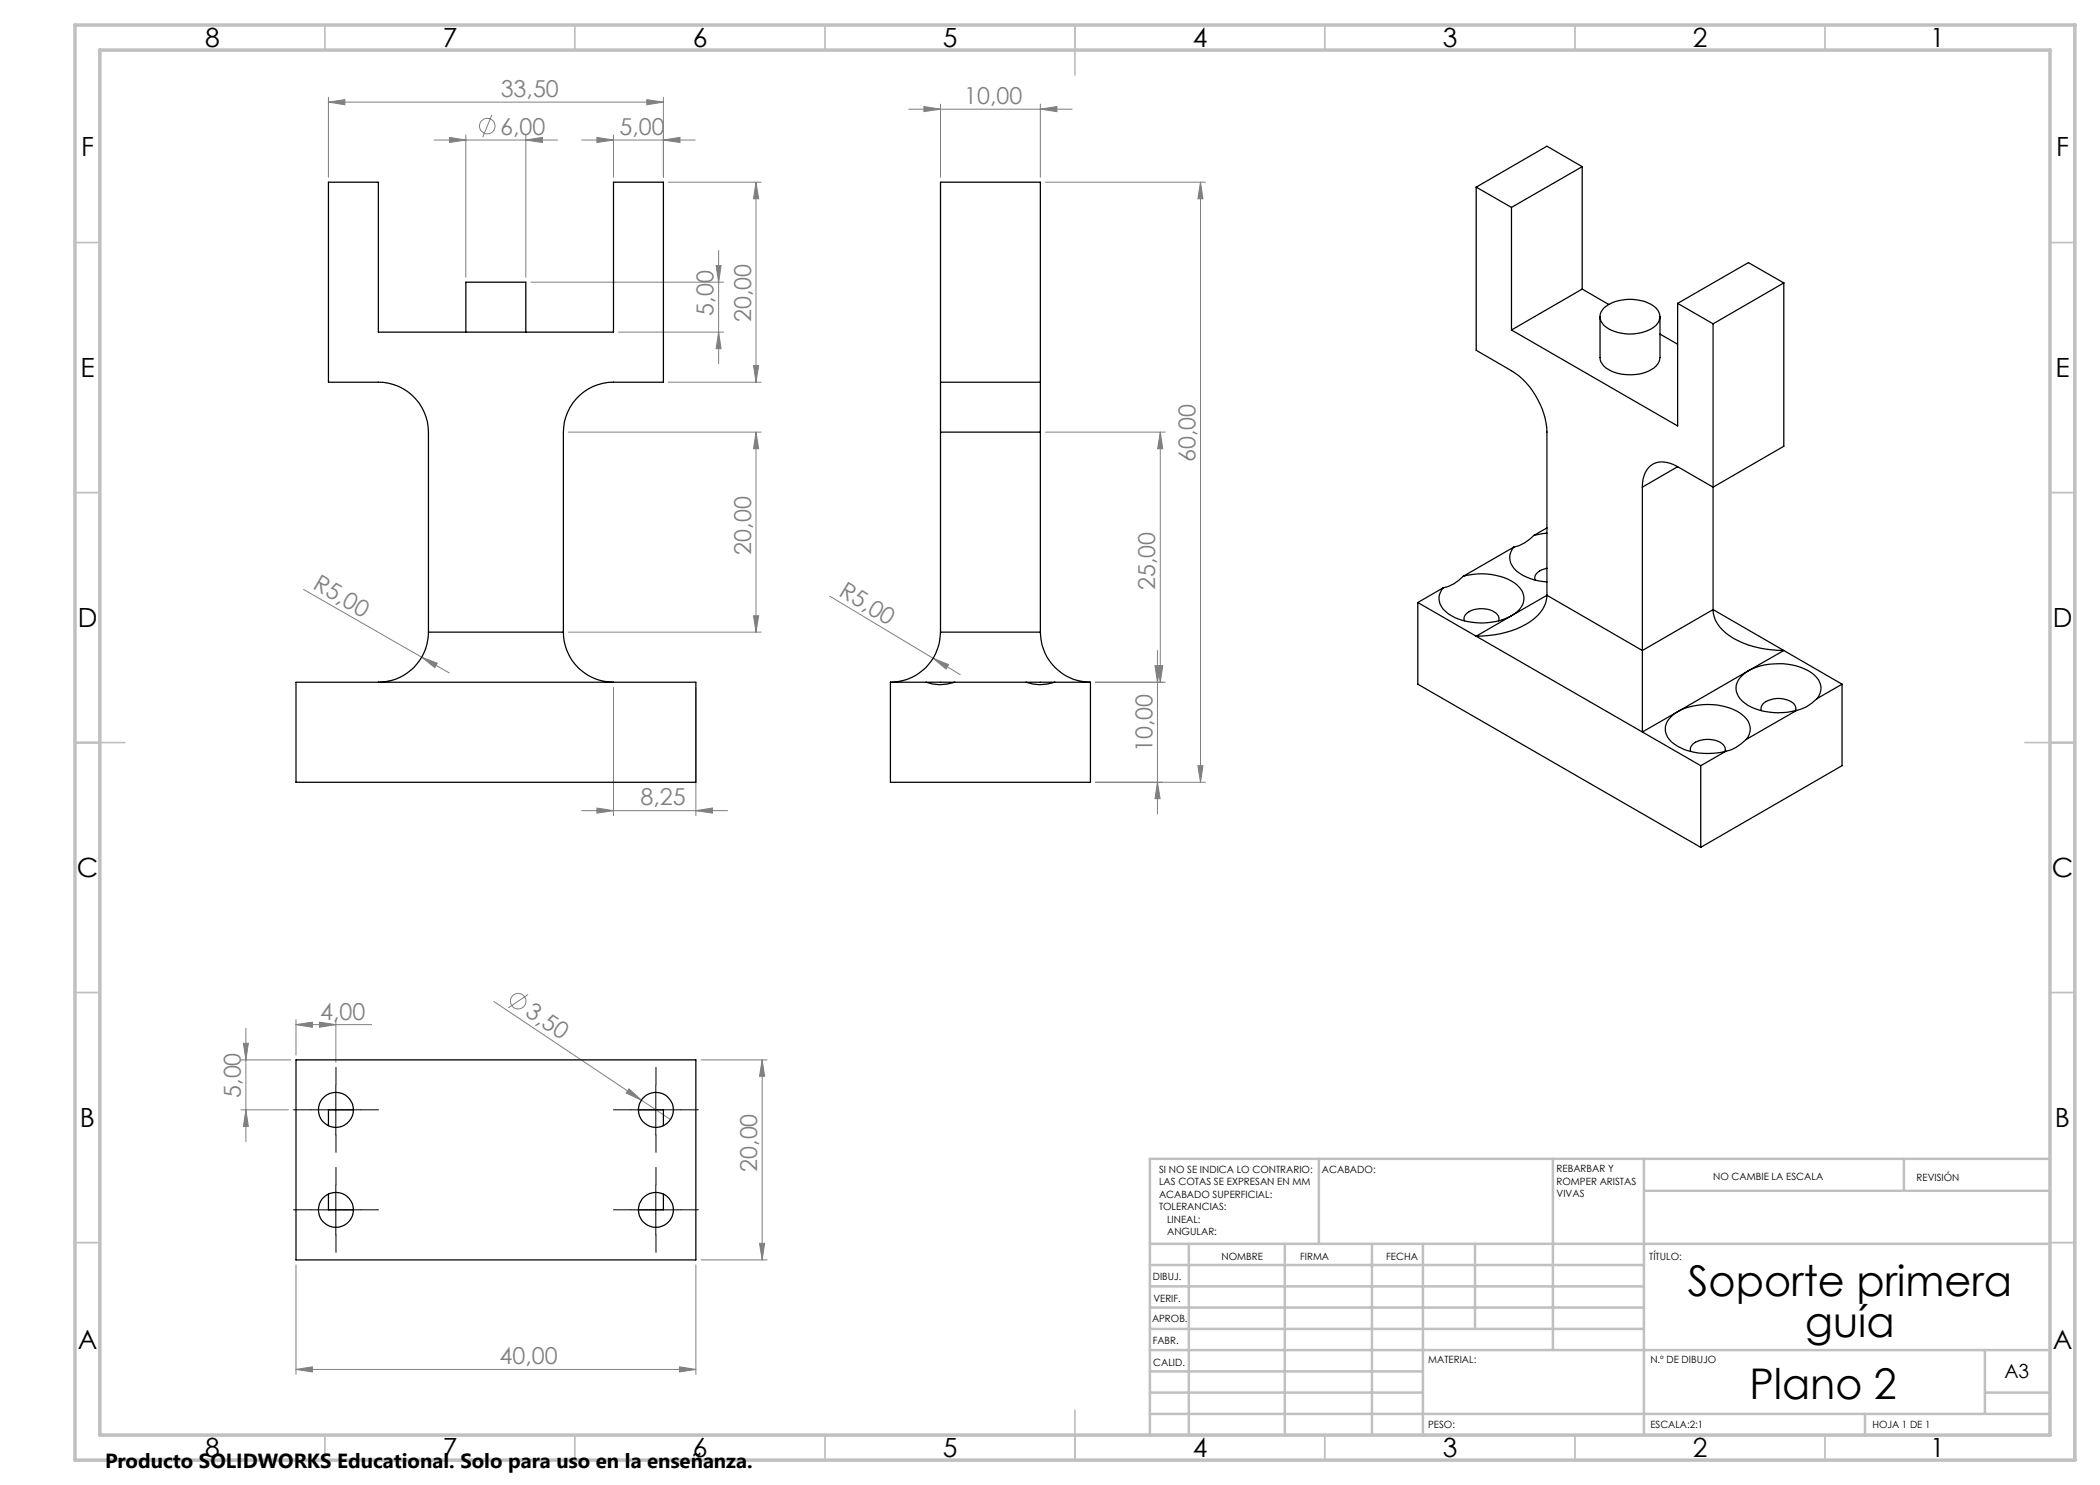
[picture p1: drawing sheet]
<svg xmlns="http://www.w3.org/2000/svg" width="420mm" height="297mm" viewBox="0 0 420 297" stroke-linecap="round" stroke-linejoin="round" font-family="sans-serif">
<g fill="none" stroke="#808080" stroke-width=".2">
<path d="M65.7 19.4v16.1M129.4 19.9l3.3 .5-3.3 .6zM132.7 19.4v16.1M65.7 20.4l3.3-.5v1.1zM65.7 20.4h67M86.8 28h24.7M89.9 27.5l3.3 .5-3.3 .5zM93.2 27v28.5M98.4 23l-1.8 4.4M105.2 28l3.3-.5v1zM105.2 27v28.5M116.3 28h22.7"/>
<path d="M119.4 27.5l3.3 .5-3.3 .5zM122.7 27v8.5M132.7 28l3.3-.5v1zM133.7 36.4h18.5M151.2 36.4v40M151.2 36.4l.5 3.4h-1zM181.8 21.8h32.6M184.8 21.3l3.3 .5-3.3 .5zM188.1 20.8v14.7M208.1 21.8l3.3-.5v1zM208.1 20.8v14.7M209.1 36.4h32"/>
<path d="M240.1 36.4l.5 3.4h-1zM240.1 36.4v120.1M106.2 56.4h38.5M143.2 53.1h1l-.5 3.3zM143.7 50.1v22.7M123.7 66.4h21M133.7 76.4h18.5M143.7 66.4l.5 3.3h-1zM150.7 73.1h1l-.5 3.3zM113.7 86.4h38.5M151.2 86.4v40M151.2 86.4l.5 3.3h-1z"/>
<path d="M209.1 86.4h23.9M232.1 86.4v50.1M232.1 86.4l.5 3.3h-1.1zM60.7 117.9l29.2 16.7M165.9 119.2l20.7 12.5M84.3 131.4l3.2 1.2-.5 .9zM113.7 126.4h38.5M122.7 137.4v25.7M139.2 137.4v25.7M150.7 123.2h1l-.5 3.2zM186.6 131.7l3.1 1.2-.5 .9zM186.6 131.7l5.5 3.2"/>
<path d="M219.1 136.5h13.9M231 133.1h1l-.5 3.4zM231.5 130.1v32.7M231.5 133.1h1.1l-.5 3.4zM219.1 156.5h22M231.5 156.5l.5 3.2h-1zM239.6 153.1h1l-.5 3.4zM116.3 162.1h29.2M119.4 161.6l3.3 .5-3.3 .5zM139.2 162.1l3.3-.5v1zM105.6 198.9l-3.9 2.7M48.2 212h10"/>
<path d="M48.7 208.7h1l-.5 3.3zM49.2 205.6v22.7M59.2 204.9l3.3-.5v1.1zM59.2 203.9v7.1M59.2 204.9h15.1M63.9 204.4l3.3 .5-3.3 .6zM67.2 203.9v8.6M98.8 200.3l35.3 23.6M125.8 217.8l2.5 2.2-3.1-1.4zM140.2 212h13.2M152.4 212l.5 3.3h-1zM152.4 212v40"/>
<path d="M48.2 222h9.5M49.2 222l.5 3.3h-1zM59.2 253v21.9M139.2 253v21.9M140.2 252h13.2M151.9 248.7h1l-.5 3.3zM59.2 273.9l3.3-.5v1zM59.2 273.9h80M135.9 273.4l3.3 .5-3.3 .5z"/>
<circle cx="97.5" cy="25.2" r="1.55"/>
<circle cx="103.6" cy="200.2" r="1.55"/>
</g>
<g fill="none" stroke="#000" stroke-width=".2" stroke-dasharray="15.2 1.3 1.3 1.3">
<path d="M67.2 217v-3.5M131.2 217v-3.5M62.2 222h-3.5M67.2 227v3.5M67.2 237v-3.5M72.2 222h3.5M126.2 222h-3.5M131.2 237v-3.5M131.2 227v3.5M136.2 222h3.5M62.2 242h-3.5M67.2 247v3.5"/>
<path d="M72.2 242h3.5M126.2 242h-3.5M131.2 247v3.5M136.2 242h3.5"/>
</g>
<path d="M67.2 217v10M131.2 217v10M62.2 222h10M67.2 237v10M126.2 222h10M131.2 237v10M62.2 242h10M126.2 242h10" fill="none" stroke="#000" stroke-width=".2"/>
<g fill="none" stroke="#c0c0c0" stroke-width=".35">
<path d="M65 5v5M115 5v5M165 5v5M215 5v10M265 5v5M315 5v5M365 5v5M15 48.5h5M410 48.5h5M15 98.5h5M410 98.5h5M15 148.5h10"/>
<path d="M405 148.5h10M15 198.5h5M410 198.5h5M15 248.5h5M410 248.5h5M65 287v5M115 287v5M165 287v5M215 282v10M265 287v5M315 287v5M365 287v5"/>
</g>
<g fill="none" stroke="#c0c0c0" stroke-width=".5">
<path d="M263.8 231.8v17M310.6 231.8v38.2M328.8 231.8v55.2M328.8 238.2h81.2M380.8 231.8v6.4M410 231.8h-180v55.2M230 248.8h180M230 257.3h98.8M230 253h98.8M237.8 248.8v38.2M257 248.8v38.2M274.4 248.8v38.2"/>
<path d="M284.6 248.8v38.2M295 248.8v17M230 265.8h98.8M230 261.5h98.8M230 278.5h54.6M230 274.3h54.6M230 270h180M397 278.5h13M397 270v12.8M230 282.8h180M373 282.8v4.2"/>
</g>
<path d="M15 5h400v287h-400zM20 10h390v277h-390z" fill="none" stroke="#c0c0c0" stroke-width=".7"/>
<g fill="#808080">
<path d="M125.8 217.8l2.5 2.2-3.1-1.4z"/>
<path d="M186.6 131.7l3.1 1.2-.5 .9z"/>
<path d="M84.3 131.4l3.2 1.2-.5 .9z"/>
<path d="M129.4 19.9l3.3 .5-3.3 .6zM65.7 20.4l3.3-.5v1.1zM63.9 204.4l3.3 .5-3.3 .6zM59.2 204.9l3.3-.5v1.1z"/>
<path d="M119.4 161.6l3.3 .5-3.3 .5zM139.2 162.1l3.3-.5v1zM119.4 27.5l3.3 .5-3.3 .5zM132.7 28l3.3-.5v1zM89.9 27.5l3.3 .5-3.3 .5zM105.2 28l3.3-.5v1zM184.8 21.3l3.3 .5-3.3 .5zM208.1 21.8l3.3-.5v1zM59.2 273.9l3.3-.5v1zM135.9 273.4l3.3 .5-3.3 .5z"/>
<path d="M143.7 66.4l.5 3.3h-1zM143.2 53.1h1l-.5 3.3zM231.5 156.5l.5 3.2h-1zM231 133.1h1l-.5 3.4zM49.2 222l.5 3.3h-1zM48.7 208.7h1l-.5 3.3zM151.9 248.7h1l-.5 3.3zM152.4 212l.5 3.3h-1z"/>
<path d="M151.2 36.4l.5 3.4h-1zM150.7 73.1h1l-.5 3.3zM151.2 86.4l.5 3.3h-1zM150.7 123.2h1l-.5 3.2zM240.1 36.4l.5 3.4h-1zM239.6 153.1h1l-.5 3.4zM232.1 86.4l.5 3.3h-1.1zM231.5 133.1h1.1l-.5 3.4z"/>
</g>
<g fill="none" stroke="#000" stroke-width=".25">
<path d="M295.2 37.4v32.7l7.1 4.1a15.8 15.8 0 0 1 7.1 12.2v32.7M295.2 37.4l7.1 4.1M316.4 33.3l-14.1 8.2M316.4 33.3l-7-4.1-14.2 8.2M316.4 33.3v24.5M302.3 41.5v24.5M316.4 57.8l-14.1 8.2M316.4 57.8l5.3 3.1M356.8 56.6l-14.2 8.2M356.8 56.6v32.6l-14.2 8.2-7.1-4.1M356.8 56.6l-7.1-4.1-14.2 8.2M93.2 66.4v-10h12v10"/>
<path d="M188.1 76.4v10M188.1 76.4h20M188.1 76.4v-40h20v40M208.1 76.4v10M320 63.3v8.2a3.3 3.3 0 0 0 2.3 2.8 9.4 9.4 0 0 0 8.5-.7 2.97 2.97 0 0 0 1.2-2.1v-8.2M320.8 61.6a8.7 8.7 0 0 1 10.4 0 2.52 2.52 0 0 1-1 4.2 8.9 8.9 0 0 1-9.4-.7 2.35 2.35 0 0 1 0-3.5zM332 66.8l3.5 2.1M335.5 60.7v24.5l-33.2-19.2M335.5 60.7l7.1 4.1M342.6 64.8v57.1M188.1 86.4v40M188.1 86.4h20"/>
<path d="M208.1 86.4v40M328.5 97.4v32.7M335.5 93.3a4.6 4.6 0 0 0-5.7 .1 5.7 5.7 0 0 0-1.3 4M335.5 93.3l-7 4.1M288.6 117.6a3.4 3.4 0 0 0 1.1 5.2 13 13 0 0 0 12.6 .4M288.6 117.6l-5 2.9M292.7 115.2a7.6 7.6 0 0 1-4.1 2.4M292.7 115.2a12.9 12.9 0 0 1 10.3 1.4 3.4 3.4 0 0 1 1.3 4.7 5.1 5.1 0 0 1-2 1.9M302.8 109.4a3.4 3.4 0 0 0 1 5.2l1.4 .8 1.6 .6 2.6 .4M302.8 109.4l-10.1 5.8M306.8 107.1a8 8 0 0 1-4 2.3M309.4 119.1a6.6 6.6 0 0 1-3.3 5.2 19.8 19.8 0 0 1-10.9 2.9l7.1-4"/>
<path d="M309.4 106.6l-2.6 .5M309.4 113.7a2.44 2.44 0 0 0-2.4 2.1v.2M309.4 119.1l19.1 11M309.4 105.6l-2.6 1.5M309.4 119.1l-7.1 4.1M59.2 136.5h80v20h-80zM85.7 126.4a10 10 0 0 1-10 10.1M85.7 126.4v-40a10 10 0 0 0-10-10h-10v-40h10v30h47v-30h10v40h-10a10 10 0 0 0-10 10v40M85.7 126.4h27M112.7 126.4a10 10 0 0 0 10 10.1M178.1 136.5h7.1M178.1 136.5v20h40v-20"/>
<path d="M185.2 136.5a8.6 8.6 0 0 0 5.8 0M185.2 136.5h5.8M188.1 126.4a10 10 0 0 1-10 10.1M188.1 126.4h20M191 136.5h14.2M205.2 136.5a8.6 8.6 0 0 0 5.8 0M205.2 136.5h5.8M208.1 126.4a10.1 10.1 0 0 0 10 10.1M211 136.5h7.1M283.6 120.5v16.3l56.5 32.7M283.6 120.5l44.9 25.9M292.9 124.2a1.49 1.49 0 0 1 .9-1.9 5 5 0 0 1 5.7 .6 1.22 1.22 0 0 1 .2 1.3"/>
<path d="M328.5 130.1v16.3M342.6 121.9a7 7 0 0 0 4.1 5.8 20.4 20.4 0 0 0 10.1 2.4l-7.1 4.1M342.6 121.9l-14.1 8.2M342.6 121.9l25.8 14.9M349.7 134.2a4 4 0 0 0-2.5 4 5.5 5.5 0 0 0 3.9 3.6 14 14 0 0 0 8.2 .3M349.7 134.2a12.7 12.7 0 0 1 13.2 .8 3.2 3.2 0 0 1 .5 4.7M349.7 134.2l-14.2 8.1M363.4 139.7a7.8 7.8 0 0 1-4.1 2.4M368.4 136.8v16.3l-28.3 16.4M368.4 136.8l-5 2.9M328.5 146.4l11.6 6.7M335.5 142.3a3.8 3.8 0 0 0-2.2 4.6 7 7 0 0 0 5.4 3.5l2.8 .3 1.9-.1 1.8-.4"/>
<path d="M335.5 142.3a13 13 0 0 1 12.7 .4 3.3 3.3 0 0 1 1 5.2M335.5 142.3l-7 4.1M338.1 150.3a1.97 1.97 0 0 1 2-2.2 4.5 4.5 0 0 1 4.8 1.3l.1 .9M340.1 153.1v16.4M345.2 150.2l-5.1 2.9M349.2 147.9a7.9 7.9 0 0 1-4 2.3M352.2 142.1a2 2 0 0 1 2-2.2 4.9 4.9 0 0 1 4.7 1 1.47 1.47 0 0 1 .2 1.2M359.3 142.1l-10.1 5.8M59.2 212h80v40h-80zM65.7 238.8v3.2h5M70.7 222h-5v3.1M127.7 222h5v3.1"/>
<path d="M132.7 238.8v3.2h-5"/>
<circle cx="67.2" cy="222" r="3.5"/>
<circle cx="131.2" cy="222" r="3.5"/>
<circle cx="67.2" cy="242" r="3.5"/>
<circle cx="131.2" cy="242" r="3.5"/>
</g>
<g font-size="8.5">
<text x="337.6" y="259.3">Soporte primera</text>
<text x="361" y="267.4">guía</text>
<text x="349.9" y="279.7">Plano 2</text>
</g>
<g font-size="5.3">
<text x="41" y="9.5">8</text>
<text x="88.5" y="9.5">7</text>
<text x="138.5" y="9.5">6</text>
<text x="188.5" y="9.5">5</text>
<text x="238.5" y="9.5">4</text>
<text x="288.5" y="9.5">3</text>
<text x="338.5" y="9.5">2</text>
<text x="386" y="9.5">1</text>
<text x="16.2" y="31.2">F</text>
<text x="411.2" y="31.2">F</text>
<text x="16.1" y="75.5">E</text>
<text x="411.1" y="75.5">E</text>
<text x="15.5" y="125.5">D</text>
<text x="410.5" y="125.5">D</text>
<text x="15.4" y="175.5">C</text>
<text x="410.4" y="175.5">C</text>
<text x="16" y="225.5">B</text>
<text x="411" y="225.5">B</text>
<text x="15.5" y="269.7">A</text>
<text x="410.5" y="269.7">A</text>
<text x="41" y="291.5">8</text>
<text x="88.5" y="291.5">7</text>
<text x="138.5" y="291.5">6</text>
<text x="188.5" y="291.5">5</text>
<text x="238.5" y="291.5">4</text>
<text x="288.5" y="291.5">3</text>
<text x="338.5" y="291.5">2</text>
<text x="386" y="291.5">1</text>
</g>
<g font-size="4.7" fill="#808080">
<text x="100.1" y="19.4">33,50</text>
<text x="192.8" y="20.8">10,00</text>
<text x="100" y="26.9">6,00</text>
<text x="123.9" y="27">5,00</text>
<text x="142.7" y="63.1" transform="rotate(-90 142.7 63.1)">5,00</text>
<text x="150.2" y="64.4" transform="rotate(-90 150.2 64.4)">20,00</text>
<text x="239.1" y="92.4" transform="rotate(-90 239.1 92.4)">60,00</text>
<text x="150.2" y="110.9" transform="rotate(-90 150.2 110.9)">20,00</text>
<text x="62.4" y="117.7" transform="rotate(30 62.4 117.7)">R5,00</text>
<text x="167.6" y="119" transform="rotate(31 167.6 119)">R5,00</text>
<text x="231.1" y="118" transform="rotate(-90 231.1 118)">25,00</text>
<text x="230.5" y="150.4" transform="rotate(-90 230.5 150.4)">10,00</text>
<text x="128.1" y="161.1">8,25</text>
<text x="64" y="203.9">4,00</text>
<text x="104.8" y="203.1" transform="rotate(34 104.8 203.1)">3,50</text>
<text x="48.2" y="219.6" transform="rotate(-90 48.2 219.6)">5,00</text>
<text x="151.4" y="234.4" transform="rotate(-90 151.4 234.4)">20,00</text>
<text x="99.9" y="272.9">40,00</text>
</g>
<text font-size="4.1" x="21" y="293.7">Producto SOLIDWORKS Educational. Solo para uso en la enseñanza.</text>
<text font-size="3.9" x="400.9" y="275.5">A3</text>
<g font-size="2">
<text x="231.8" y="234.6">SI NO SE INDICA LO CONTRARIO:</text>
<text x="231.8" y="237.1">LAS COTAS SE EXPRESAN EN MM</text>
<text x="231.8" y="239.6">ACABADO SUPERFICIAL:</text>
<text x="264.4" y="234.6">ACABADO:</text>
<text x="311.3" y="234.5">REBARBAR Y</text>
<text x="311.3" y="237">ROMPER ARISTAS</text>
<text x="311.3" y="239.5">VIVAS</text>
<text x="342.6" y="236">NO CAMBIE LA ESCALA</text>
<text x="383.3" y="236.2">REVISIÓN</text>
<text x="231.8" y="242.1">TOLERANCIAS:</text>
<text x="233.4" y="244.6">LINEAL:</text>
<text x="233.4" y="247.1">ANGULAR:</text>
<text x="244.3" y="252">NOMBRE</text>
<text x="260" y="251.9">FIRMA</text>
<text x="277.2" y="251.9">FECHA</text>
<text x="329.9" y="251.9">TÍTULO:</text>
<text x="230.6" y="256.1">DIBUJ.</text>
<text x="230.7" y="260.3">VERIF.</text>
<text x="230.4" y="264.4">APROB.</text>
<text x="230.5" y="268.8">FABR.</text>
<text x="230.7" y="273.1">CALID.</text>
<text x="285.6" y="272.5">MATERIAL:</text>
<text x="330.1" y="272.5">N.º DE DIBUJO</text>
<text x="285.6" y="285.5">PESO:</text>
<text x="330.1" y="285.6">ESCALA:2:1</text>
<text x="374.5" y="285.6">HOJA 1 DE 1</text>
</g>
</svg>
